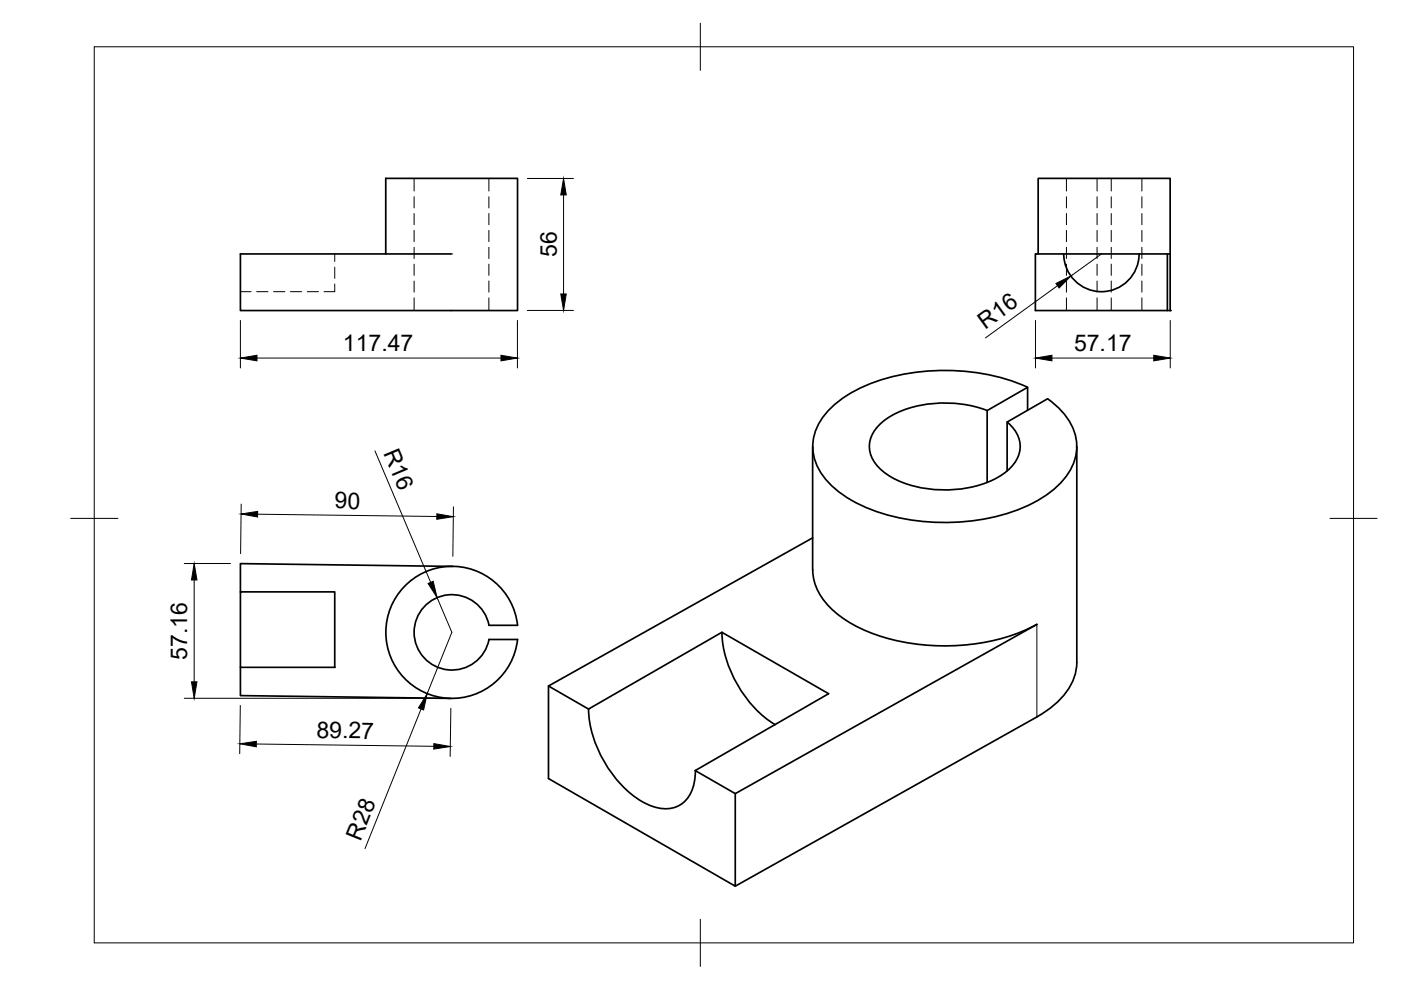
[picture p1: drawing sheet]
<svg xmlns="http://www.w3.org/2000/svg" width="297mm" height="210mm" viewBox="0 0 297 210" stroke-linecap="round" stroke-linejoin="round" font-family="sans-serif">
<!-- layer: Hidden -->
<g fill="none" stroke="#000" stroke-width=".21">
<path d="M87.8 37.8v2.7M103.7 37.8v2.7M226.1 37.8v2.7M232.6 37.8v2.7M235.6 37.8v2.7M242.1 37.8v2.7M71 53.8v1.6M71 56.6v2.4M87.8 41.7v2.4M87.8 45.3v2.4M87.8 48.8v2.4M87.8 52.4v2.4"/>
<path d="M87.8 56v2.4M87.8 59.6v2.3M95.6 53.8h.4M103.7 41.7v2.4M103.7 45.3v2.4M103.7 48.8v2.4M103.7 52.4v2.4M103.7 56v2.4M103.7 59.6v2.3M226.1 41.7v2.4M226.1 45.3v2.4M226.1 48.8v2.4"/>
<path d="M226.1 52.4v2.4M226.1 56v2.4M226.1 59.6v2.3M232.6 41.7v2.4M232.6 45.3v2.4M232.6 48.8v2.4M232.6 52.4v2.4M232.6 56v2.4M232.6 59.6v2.3M235.6 41.7v2.4M235.6 45.3v2.4M235.6 48.8v2.4"/>
<path d="M235.6 52.4v2.4M235.6 56v2.4M235.6 59.6v2.3M242.1 41.7v2.4M242.1 45.3v2.4M242.1 48.8v2.4M242.1 52.4v2.4M242.1 56v2.4M242.1 59.6v2.3M51 61.8h2.2M54.4 61.8h2.4M58 61.8h2.4"/>
<path d="M61.6 61.8h2.3M65.2 61.8h2.3M71 60.2v1.6h-2.3M87.8 63.2v2.6M103.7 63.2v2.6M226.1 63.2v2.6M232.6 63.2v2.6M235.6 63.2v2.6M242.1 63.2v2.6"/>
</g>
<!-- layer: Visible -->
<g fill="none" stroke="#000" stroke-width=".36">
<path d="M81.8 53.8v-16h27.9v28h-58.7v-12h44.6M220.1 53.8v-16h28v28h-.6v-12M225.5 53.8a8 8 0 0 0 8 8 8 8 0 0 0 8-8M248.1 53.8h-28.6v12h28M172.3 94.7v26.1M209.3 87.1v15.2M209.3 87a25.4 25.4 0 0 0-20.2 1.1 8.3 8.3 0 0 0-4.8 6.5 7.2 7.2 0 0 0 3.5 5.8 24.1 24.1 0 0 0 18.6 2.8 14 14 0 0 0 9.1-5.7 6.1 6.1 0 0 0-2-8M217.9 87v-4.9l-8.6 5M217.9 82.1a45 45 0 0 0-35.2 0 18.1 18.1 0 0 0-9.7 9 10.1 10.1 0 0 0 2 10.5 26.6 26.6 0 0 0 14.4 7.9 45.1 45.1 0 0 0 29.6-2.8 16.4 16.4 0 0 0 8.9-9.4 10.5 10.5 0 0 0-3.1-10.4l-2.7-2.3-8.6 4.9v10.4M228.3 94.7v45.7a12.7 12.7 0 0 1-6 10l-2.5 1.6M172.3 114l-56 31.5 8.5 4.8M51 125.5h20v16h-20z"/>
<path d="M86.1 124a14 14 0 0 1 14.5-3.1 14 14 0 0 1 9.1 11.7h-6a8 8 0 0 0-12.3-5.3 8 8 0 0 0-.1 13.3 8 8 0 0 0 12.4-5h6a14 14 0 0 1-20.1 11 14 14 0 0 1-3.5-22.6zM96 120.1l-45-.6v6M153.1 134.1a25 25 0 0 0 11.2 19.5M172.3 120.8a12 12 0 0 0 4.7 8.9 33.2 33.2 0 0 0 18 7 43 43 0 0 0 24.8-4.3M219.8 132.4l-63.9 35.9-8.5-4.9 28.3-16.3-22.6-13-28.3 16.2M51 141.5v6l44.6 .6M116.3 145.5v19.6l39.6 22.8v-19.6M124.8 150.3a25 25 0 0 0 11.3 19.6 8.2 8.2 0 0 0 8 .8 7.3 7.3 0 0 0 3.3-5.8v-1.5M219.8 152l-63.9 35.9"/>
</g>
<circle cx="248.1" cy="65.8" r=".18" fill="#000"/>
<!-- layer: Visible Narrow -->
<path d="M219.8 132.4v19.6" fill="none" stroke="#000" stroke-width=".21"/>
<!-- layer: BORDER -->
<path d="M20 9.9h267v190h-267zM148.5 4.9v10M15 109.9h10M282 109.9h10M148.5 194.9v10" fill="none" stroke="#000" stroke-width=".21"/>
<!-- layer: FD_Dimensions -->
<g fill="none" stroke="#000" stroke-width=".21">
<path d="M111.8 37.8h9.8M119.5 41.3v21M233.5 53.8l-6.4 4.7M51 67.9v10.1M54.5 75.9h51.7M109.7 67.9v10.1M111.8 65.8h9.8M219.5 67.9v10.1M223 75.9h21.6M224.2 60.6l-15.3 11M248.1 67.9v10.1M79.5 95.6l11.8 27.9"/>
<path d="M39.1 119.5h9.8M51.1 106.9l-.1 10.5M54.6 109l38 .5M96.1 107.5l-.1 10.5M41.2 123v21.6M92.7 126.7l3.1 7.4-5.2 13M39.1 148.1h54.4M50.9 149.6l-.1 10.2M54.4 157.7l37.6 .5M89.3 150.3l-11.9 29.6M95.6 150.2l-.2 10.2"/>
</g>
<g fill="#000" stroke="#000" stroke-width=".21">
<path d="M119.5 37.8l.6 3.5h-1.2zM51 75.9l3.5-.6v1.2zM106.2 75.3l3.5 .6-3.5 .6zM118.9 62.3h1.2l-.6 3.5zM219.5 75.9l3.5-.6v1.2zM223.9 60.1l3.2-1.6-2.5 2.6zM244.6 75.3l3.5 .6-3.5 .6zM51.1 109l3.5-.6v1.2zM92.6 108.9l3.5 .7-3.5 .5zM41.2 119.5l.6 3.5h-1.2zM90.8 123.7l1-.5 .9 3.5zM40.6 144.6h1.2l-.6 3.5z"/>
<path d="M50.8 157.7l3.6-.5-.1 1.1zM90.6 147.1l-.8 3.4-1.1-.4zM92 157.7l3.5 .6-3.5 .5z"/>
</g>
<g font-size="4.9">
<text x="118" y="54.5" transform="rotate(-90 118 54.5)">56</text>
<text x="208.9" y="69.9" transform="rotate(-36 208.9 69.9)">R16</text>
<text x="72.7" y="74.5">117.47</text>
<text x="227.7" y="74.5">57.17</text>
<text x="81.2" y="96" transform="rotate(67 81.2 96)">R16</text>
<text x="70.9" y="107.8" transform="rotate(1 70.9 107.8)">90</text>
<text x="39.7" y="139.9" transform="rotate(-90 39.7 139.9)">57.16</text>
<text x="67.1" y="156.5" transform="rotate(1 67.1 156.5)">89.27</text>
<text x="76.4" y="178.4" transform="rotate(-68 76.4 178.4)">R28</text>
</g>
</svg>
